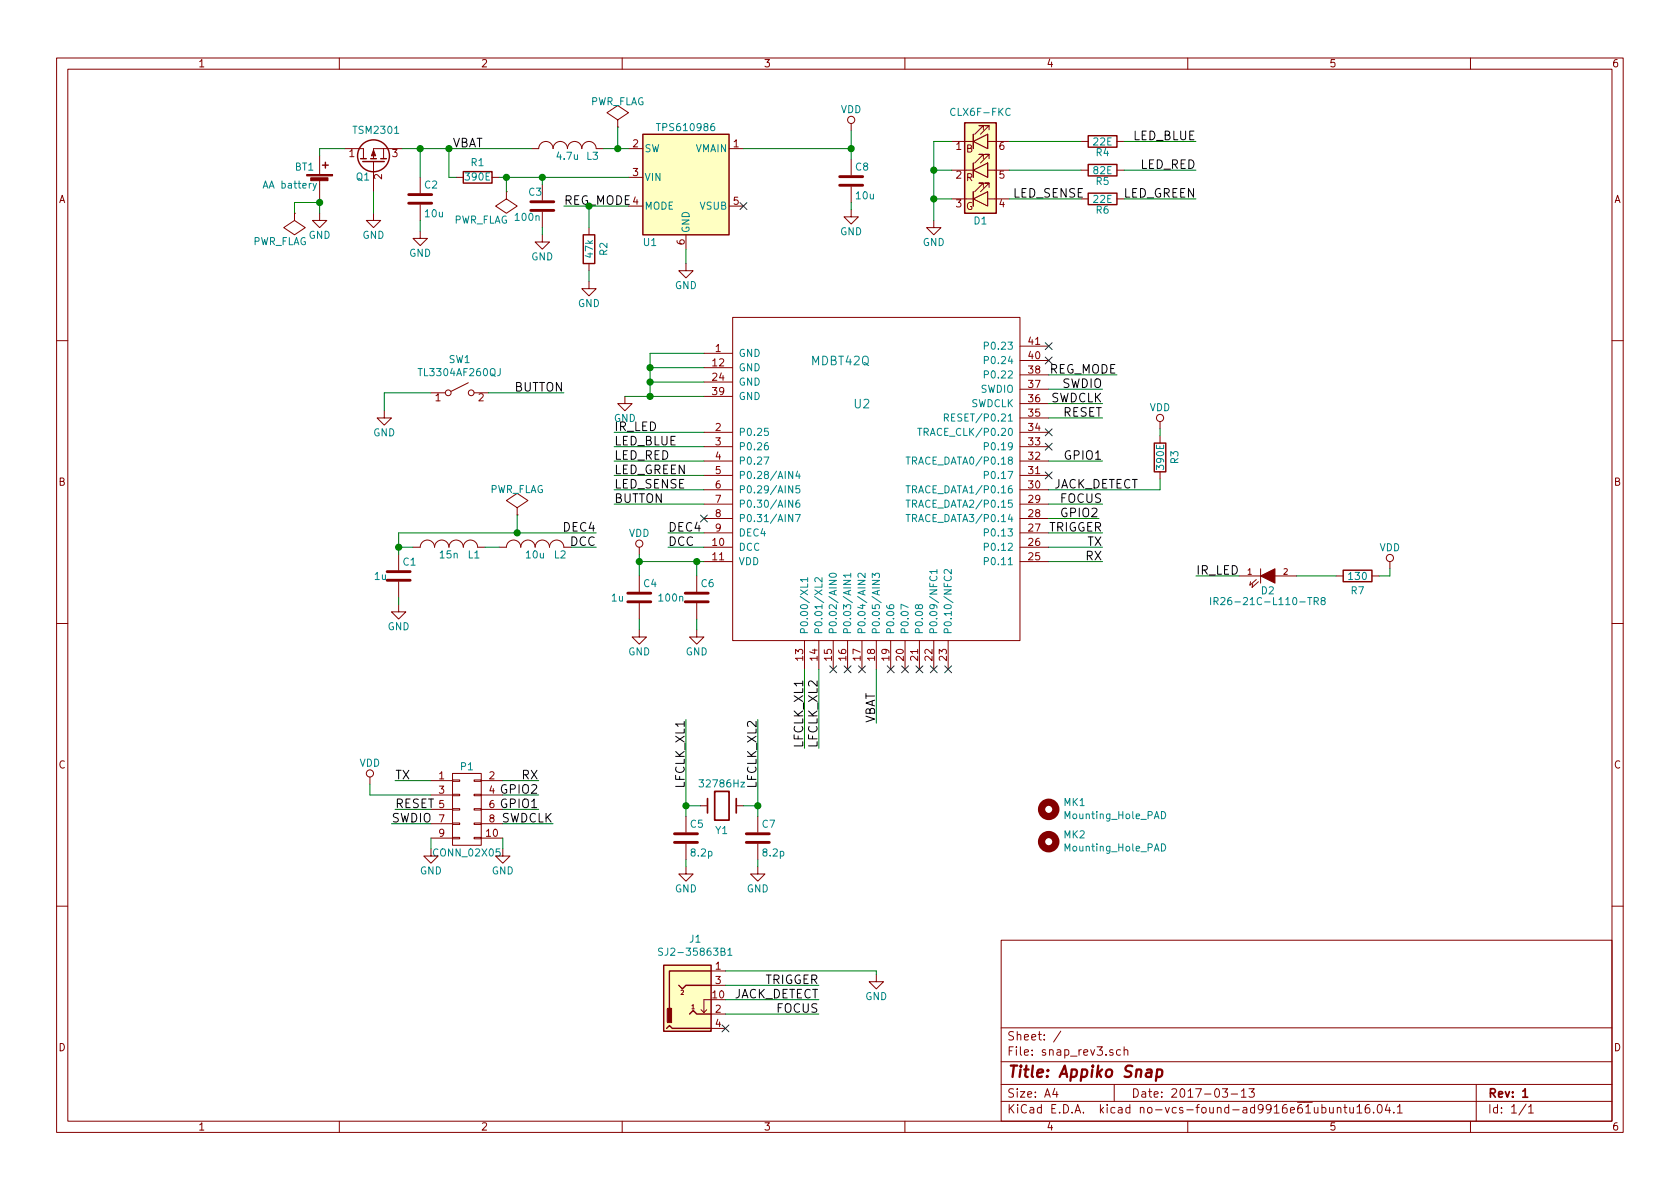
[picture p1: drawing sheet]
EESchema Schematic File Version 3
LIBS:snap_rev3_symbol
LIBS:power
LIBS:device
LIBS:transistors
LIBS:conn
LIBS:linear
LIBS:regul
LIBS:74xx
LIBS:cmos4000
LIBS:adc-dac
LIBS:memory
LIBS:xilinx
LIBS:microcontrollers
LIBS:dsp
LIBS:microchip
LIBS:analog_switches
LIBS:motorola
LIBS:texas
LIBS:intel
LIBS:audio
LIBS:interface
LIBS:digital-audio
LIBS:philips
LIBS:display
LIBS:cypress
LIBS:siliconi
LIBS:opto
LIBS:atmel
LIBS:contrib
LIBS:valves
LIBS:Altera
LIBS:Lattice
LIBS:Oscillators
LIBS:Power_Management
LIBS:Worldsemi
LIBS:Xicor
LIBS:Zilog
LIBS:ac-dc
LIBS:analog_devices
LIBS:bbd
LIBS:brooktre
LIBS:dc-dc
LIBS:elec-unifil
LIBS:ftdi
LIBS:gennum
LIBS:hc11
LIBS:ir
LIBS:maxim
LIBS:motor_drivers
LIBS:nordicsemi
LIBS:onsemi
LIBS:powerint
LIBS:pspice
LIBS:references
LIBS:rfcom
LIBS:sensors
LIBS:silabs
LIBS:supertex
LIBS:video
LIBS:audio-jack-4_1switches
EELAYER 26 0
EELAYER END
$Descr A4 11693 8268
encoding utf-8
Sheet 1 1
Title "Appiko Snap"
Date "2017-03-13"
Rev "1"
Comp ""
Comment1 ""
Comment2 ""
Comment3 ""
Comment4 ""
$EndDescr
$Comp
L MDBT42Q U2
U 1 1
P 6100 3100
F 0 "U2" H 6000 3400 60  0000 C CNN
F 1 "MDBT42Q" H 5850 3700 60  0000 C CNN
F 2 "snap_fp:mdbt42Q" H 5900 4200 60  0001 C CNN
F 3 "http://www.raytac.com/download/MDBT42/MDBT42Q-Version%20B.pdf" H 5900 4200 60  0001 C CNN
	1    6100 3100
	1    0    0    -1  
$EndComp
$Comp
L GND #PWR01
U 1 1
P 4350 2750
F 0 "#PWR01" H 4350 2500 50  0001 C CNN
F 1 "GND" H 4350 2600 50  0000 C CNN
F 2 "" H 4350 2750 60  0000 C CNN
F 3 "" H 4350 2750 60  0000 C CNN
	1    4350 2750
	1    0    0    -1  
$EndComp
$Comp
L GND #PWR02
U 1 1
P 2225 1475
F 0 "#PWR02" H 2225 1225 50  0001 C CNN
F 1 "GND" H 2225 1325 50  0000 C CNN
F 2 "" H 2225 1475 60  0000 C CNN
F 3 "" H 2225 1475 60  0000 C CNN
	1    2225 1475
	1    0    0    -1  
$EndComp
$Comp
L VDD #PWR03
U 1 1
P 5925 900
F 0 "#PWR03" H 5925 750 50  0001 C CNN
F 1 "VDD" H 5925 1050 50  0000 C CNN
F 2 "" H 5925 900 60  0000 C CNN
F 3 "" H 5925 900 60  0000 C CNN
	1    5925 900 
	1    0    0    -1  
$EndComp
$Comp
L C C2
U 1 1
P 2925 1375
F 0 "C2" H 2950 1475 50  0000 L CNN
F 1 "10u" H 2950 1275 50  0000 L CNN
F 2 "snap_fp:C_0805" H 2963 1225 30  0001 C CNN
F 3 "" H 2925 1375 60  0000 C CNN
F 4 ">10V" H 2925 1375 60  0001 C CNN "Rating"
	1    2925 1375
	1    0    0    -1  
$EndComp
$Comp
L GND #PWR04
U 1 1
P 2925 1600
F 0 "#PWR04" H 2925 1350 50  0001 C CNN
F 1 "GND" H 2925 1450 50  0000 C CNN
F 2 "" H 2925 1600 60  0000 C CNN
F 3 "" H 2925 1600 60  0000 C CNN
	1    2925 1600
	1    0    0    -1  
$EndComp
$Comp
L C C6
U 1 1
P 4850 4150
F 0 "C6" H 4875 4250 50  0000 L CNN
F 1 "100n" H 4575 4150 50  0000 L CNN
F 2 "snap_fp:C_0805" H 4888 4000 30  0001 C CNN
F 3 "" H 4850 4150 60  0000 C CNN
	1    4850 4150
	1    0    0    -1  
$EndComp
$Comp
L GND #PWR05
U 1 1
P 4850 4375
F 0 "#PWR05" H 4850 4125 50  0001 C CNN
F 1 "GND" H 4850 4225 50  0000 C CNN
F 2 "" H 4850 4375 60  0000 C CNN
F 3 "" H 4850 4375 60  0000 C CNN
	1    4850 4375
	1    0    0    -1  
$EndComp
$Comp
L C C1
U 1 1
P 2775 4000
F 0 "C1" H 2800 4100 50  0000 L CNN
F 1 "1u" H 2600 4000 50  0000 L CNN
F 2 "snap_fp:C_0805" H 2813 3850 30  0001 C CNN
F 3 "" H 2775 4000 60  0000 C CNN
	1    2775 4000
	1    0    0    -1  
$EndComp
$Comp
L INDUCTOR_SMALL L2
U 1 1
P 3725 3800
F 0 "L2" H 3900 3750 50  0000 C CNN
F 1 "10u" H 3725 3750 50  0000 C CNN
F 2 "snap_fp:C_0805" H 3725 3800 60  0001 C CNN
F 3 "" H 3725 3800 60  0000 C CNN
	1    3725 3800
	1    0    0    -1  
$EndComp
$Comp
L INDUCTOR_SMALL L1
U 1 1
P 3125 3800
F 0 "L1" H 3300 3750 50  0000 C CNN
F 1 "15n" H 3125 3750 50  0000 C CNN
F 2 "snap_fp:C_0603" H 3125 3800 60  0001 C CNN
F 3 "" H 3125 3800 60  0000 C CNN
	1    3125 3800
	1    0    0    -1  
$EndComp
$Comp
L GND #PWR06
U 1 1
P 2775 4200
F 0 "#PWR06" H 2775 3950 50  0001 C CNN
F 1 "GND" H 2775 4050 50  0000 C CNN
F 2 "" H 2775 4200 60  0000 C CNN
F 3 "" H 2775 4200 60  0000 C CNN
	1    2775 4200
	1    0    0    -1  
$EndComp
Text Label 7675 2700 2    60   ~ 0
SWDIO
Text Label 7675 2800 2    60   ~ 0
SWDCLK
Text Label 7675 2900 2    60   ~ 0
RESET
$Comp
L C C4
U 1 1
P 4450 4150
F 0 "C4" H 4475 4250 50  0000 L CNN
F 1 "1u" H 4250 4150 50  0000 L CNN
F 2 "snap_fp:C_0805" H 4488 4000 30  0001 C CNN
F 3 "" H 4450 4150 60  0000 C CNN
	1    4450 4150
	1    0    0    -1  
$EndComp
$Comp
L GND #PWR07
U 1 1
P 4450 4375
F 0 "#PWR07" H 4450 4125 50  0001 C CNN
F 1 "GND" H 4450 4225 50  0000 C CNN
F 2 "" H 4450 4375 60  0000 C CNN
F 3 "" H 4450 4375 60  0000 C CNN
	1    4450 4375
	1    0    0    -1  
$EndComp
$Comp
L VDD #PWR08
U 1 1
P 4450 3850
F 0 "#PWR08" H 4450 3700 50  0001 C CNN
F 1 "VDD" H 4450 4000 50  0000 C CNN
F 2 "" H 4450 3850 60  0000 C CNN
F 3 "" H 4450 3850 60  0000 C CNN
	1    4450 3850
	1    0    0    -1  
$EndComp
Text Label 4650 3700 0    60   ~ 0
DEC4
Text Label 4650 3800 0    60   ~ 0
DCC
Text Label 4150 3700 2    60   ~ 0
DEC4
Text Label 4150 3800 2    60   ~ 0
DCC
$Comp
L C C5
U 1 1
P 4775 5825
F 0 "C5" H 4800 5925 50  0000 L CNN
F 1 "8.2p" H 4800 5725 50  0000 L CNN
F 2 "snap_fp:C_0805" H 4813 5675 30  0001 C CNN
F 3 "" H 4775 5825 60  0000 C CNN
	1    4775 5825
	1    0    0    -1  
$EndComp
$Comp
L C C7
U 1 1
P 5275 5825
F 0 "C7" H 5300 5925 50  0000 L CNN
F 1 "8.2p" H 5300 5725 50  0000 L CNN
F 2 "snap_fp:C_0805" H 5313 5675 30  0001 C CNN
F 3 "" H 5275 5825 60  0000 C CNN
	1    5275 5825
	1    0    0    -1  
$EndComp
$Comp
L GND #PWR09
U 1 1
P 4775 6025
F 0 "#PWR09" H 4775 5775 50  0001 C CNN
F 1 "GND" H 4775 5875 50  0000 C CNN
F 2 "" H 4775 6025 60  0000 C CNN
F 3 "" H 4775 6025 60  0000 C CNN
	1    4775 6025
	1    0    0    -1  
$EndComp
$Comp
L GND #PWR010
U 1 1
P 5275 6025
F 0 "#PWR010" H 5275 5775 50  0001 C CNN
F 1 "GND" H 5275 5875 50  0000 C CNN
F 2 "" H 5275 6025 60  0000 C CNN
F 3 "" H 5275 6025 60  0000 C CNN
	1    5275 6025
	1    0    0    -1  
$EndComp
Text Label 5600 5200 1    60   ~ 0
LFCLK_XL1
Text Label 5700 5200 1    60   ~ 0
LFCLK_XL2
Text Label 4775 5000 3    60   ~ 0
LFCLK_XL1
Text Label 5275 5000 3    60   ~ 0
LFCLK_XL2
$Comp
L CONN_02X05 P1
U 1 1
P 3250 5625
F 0 "P1" H 3250 5925 50  0000 C CNN
F 1 "CONN_02X05" H 3250 5325 50  0000 C CNN
F 2 "snap_fp:prog_connect" H 3250 4425 60  0001 C CNN
F 3 "" H 3250 4425 60  0000 C CNN
	1    3250 5625
	1    0    0    -1  
$EndComp
$Comp
L GND #PWR011
U 1 1
P 3000 5900
F 0 "#PWR011" H 3000 5650 50  0001 C CNN
F 1 "GND" H 3000 5750 50  0000 C CNN
F 2 "" H 3000 5900 60  0000 C CNN
F 3 "" H 3000 5900 60  0000 C CNN
	1    3000 5900
	1    0    0    -1  
$EndComp
$Comp
L GND #PWR012
U 1 1
P 3500 5900
F 0 "#PWR012" H 3500 5650 50  0001 C CNN
F 1 "GND" H 3500 5750 50  0000 C CNN
F 2 "" H 3500 5900 60  0000 C CNN
F 3 "" H 3500 5900 60  0000 C CNN
	1    3500 5900
	1    0    0    -1  
$EndComp
Text Label 7675 3800 2    60   ~ 0
TX
Text Label 7675 3900 2    60   ~ 0
RX
Text Label 3750 5425 2    60   ~ 0
RX
Text Label 2750 5425 0    60   ~ 0
TX
Text Label 2725 5725 0    60   ~ 0
SWDIO
Text Label 3850 5725 2    60   ~ 0
SWDCLK
Text Label 2750 5625 0    60   ~ 0
RESET
$Comp
L VDD #PWR013
U 1 1
P 2575 5450
F 0 "#PWR013" H 2575 5300 50  0001 C CNN
F 1 "VDD" H 2575 5600 50  0000 C CNN
F 2 "" H 2575 5450 60  0000 C CNN
F 3 "" H 2575 5450 60  0000 C CNN
	1    2575 5450
	1    0    0    -1  
$EndComp
Text Label 7675 3200 2    60   ~ 0
GPIO1
Text Label 3750 5625 2    60   ~ 0
GPIO1
Text Label 3750 5525 2    60   ~ 0
GPIO2
$Comp
L Q_PMOS_DGS Q1
U 1 1
P 2600 1125
F 0 "Q1" V 2500 1250 50  0000 R CNN
F 1 "TSM2301" V 2825 1275 50  0000 R CNN
F 2 "snap_fp:TSM2301" H 2800 1225 29  0001 C CNN
F 3 "http://www.farnell.com/datasheets/2044652.pdf" H 2600 1125 60  0001 C CNN
F 4 "TSM2301CX" V 2600 1125 60  0001 C CNN "Part Number"
	1    2600 1125
	0    -1   -1   0   
$EndComp
$Comp
L GND #PWR014
U 1 1
P 2600 1475
F 0 "#PWR014" H 2600 1225 50  0001 C CNN
F 1 "GND" H 2600 1325 50  0000 C CNN
F 2 "" H 2600 1475 60  0000 C CNN
F 3 "" H 2600 1475 60  0000 C CNN
	1    2600 1475
	1    0    0    -1  
$EndComp
NoConn ~ 4900 3600
NoConn ~ 7300 2400
NoConn ~ 7300 2500
$Comp
L LED D2
U 1 1
P 8825 4000
F 0 "D2" H 8825 3900 50  0000 C CNN
F 1 "IR26-21C-L110-TR8" H 8825 3825 50  0000 C CNN
F 2 "snap_fp:IR26-21C-L110_5mm-TH" H 8825 4000 50  0001 C CNN
F 3 "http://www.everlight.com/file/ProductFile/IR26-21C-L110-TR8.pdf" H 8825 4000 50  0001 C CNN
	1    8825 4000
	1    0    0    -1  
$EndComp
Text Label 7650 3600 2    60   ~ 0
GPIO2
$Comp
L R R4
U 1 1
P 7675 975
F 0 "R4" V 7750 975 50  0000 C CNN
F 1 "22E" V 7675 975 50  0000 C CNN
F 2 "snap_fp:R_0805" V 7605 975 50  0001 C CNN
F 3 "" H 7675 975 50  0001 C CNN
	1    7675 975 
	0    1    1    0   
$EndComp
$Comp
L R R5
U 1 1
P 7675 1175
F 0 "R5" V 7750 1175 50  0000 C CNN
F 1 "82E" V 7675 1175 50  0000 C CNN
F 2 "snap_fp:R_0805" V 7605 1175 50  0001 C CNN
F 3 "" H 7675 1175 50  0001 C CNN
	1    7675 1175
	0    1    1    0   
$EndComp
$Comp
L R R6
U 1 1
P 7675 1375
F 0 "R6" V 7750 1375 50  0000 C CNN
F 1 "22E" V 7675 1375 50  0000 C CNN
F 2 "snap_fp:R_0805" V 7605 1375 50  0001 C CNN
F 3 "" H 7675 1375 50  0001 C CNN
	1    7675 1375
	0    1    1    0   
$EndComp
$Comp
L GND #PWR015
U 1 1
P 6500 1525
F 0 "#PWR015" H 6500 1275 50  0001 C CNN
F 1 "GND" H 6500 1375 50  0000 C CNN
F 2 "" H 6500 1525 60  0000 C CNN
F 3 "" H 6500 1525 60  0000 C CNN
	1    6500 1525
	1    0    0    -1  
$EndComp
Text Label 8325 975  2    60   ~ 0
LED_BLUE
Text Label 8325 1375 2    60   ~ 0
LED_GREEN
Text Label 8325 1175 2    60   ~ 0
LED_RED
Text Label 7050 1375 0    60   ~ 0
LED_SENSE
$Comp
L R R7
U 1 1
P 9450 4000
F 0 "R7" V 9550 4000 50  0000 C CNN
F 1 "130" V 9450 4000 50  0000 C CNN
F 2 "snap_fp:R_0805" V 9380 4000 50  0001 C CNN
F 3 "" H 9450 4000 50  0001 C CNN
	1    9450 4000
	0    1    1    0   
$EndComp
$Comp
L VDD #PWR016
U 1 1
P 9675 3950
F 0 "#PWR016" H 9675 3800 50  0001 C CNN
F 1 "VDD" H 9675 4100 50  0000 C CNN
F 2 "" H 9675 3950 60  0000 C CNN
F 3 "" H 9675 3950 60  0000 C CNN
	1    9675 3950
	1    0    0    -1  
$EndComp
$Comp
L Battery_Cell BT1
U 1 1
P 2225 1275
F 0 "BT1" H 2050 1400 50  0000 L CNN
F 1 "AA battery" H 1825 1275 50  0000 L CNN
F 2 "snap_fp:AA_keystone_206" V 2225 1335 50  0001 C CNN
F 3 "http://www.keyelco.com/product-pdf.cfm?p=847" V 2225 1335 50  0001 C CNN
	1    2225 1275
	1    0    0    -1  
$EndComp
$Comp
L GND #PWR017
U 1 1
P 4775 1825
F 0 "#PWR017" H 4775 1575 50  0001 C CNN
F 1 "GND" H 4775 1675 50  0000 C CNN
F 2 "" H 4775 1825 60  0000 C CNN
F 3 "" H 4775 1825 60  0000 C CNN
	1    4775 1825
	1    0    0    -1  
$EndComp
$Comp
L INDUCTOR_SMALL L3
U 1 1
P 3950 1025
F 0 "L3" H 4125 975 50  0000 C CNN
F 1 "4.7u" H 3950 975 50  0000 C CNN
F 2 "snap_fp:C_0805" H 3950 1025 60  0001 C CNN
F 3 "" H 3950 1025 60  0000 C CNN
	1    3950 1025
	1    0    0    -1  
$EndComp
$Comp
L R R1
U 1 1
P 3325 1225
F 0 "R1" V 3425 1225 50  0000 C CNN
F 1 "390E" V 3325 1225 50  0000 C CNN
F 2 "snap_fp:R_0805" V 3255 1225 50  0001 C CNN
F 3 "" H 3325 1225 50  0001 C CNN
	1    3325 1225
	0    -1   -1   0   
$EndComp
Text Label 3925 1425 0    60   ~ 0
REG_MODE
$Comp
L C C3
U 1 1
P 3775 1425
F 0 "C3" H 3675 1525 50  0000 L CNN
F 1 "100n" H 3575 1350 50  0000 L CNN
F 2 "snap_fp:C_0805" H 3813 1275 30  0001 C CNN
F 3 "" H 3775 1425 60  0000 C CNN
F 4 ">10V" H 3775 1425 60  0001 C CNN "Rating"
	1    3775 1425
	1    0    0    -1  
$EndComp
$Comp
L GND #PWR018
U 1 1
P 3775 1625
F 0 "#PWR018" H 3775 1375 50  0001 C CNN
F 1 "GND" H 3775 1475 50  0000 C CNN
F 2 "" H 3775 1625 60  0000 C CNN
F 3 "" H 3775 1625 60  0000 C CNN
	1    3775 1625
	1    0    0    -1  
$EndComp
$Comp
L C C8
U 1 1
P 5925 1250
F 0 "C8" H 5950 1350 50  0000 L CNN
F 1 "10u" H 5950 1150 50  0000 L CNN
F 2 "snap_fp:C_0805" H 5963 1100 30  0001 C CNN
F 3 "" H 5925 1250 60  0000 C CNN
F 4 ">10V" H 5925 1250 60  0001 C CNN "Rating"
	1    5925 1250
	1    0    0    -1  
$EndComp
$Comp
L GND #PWR019
U 1 1
P 5925 1450
F 0 "#PWR019" H 5925 1200 50  0001 C CNN
F 1 "GND" H 5925 1300 50  0000 C CNN
F 2 "" H 5925 1450 60  0000 C CNN
F 3 "" H 5925 1450 60  0000 C CNN
	1    5925 1450
	1    0    0    -1  
$EndComp
Text Label 7775 2600 2    60   ~ 0
REG_MODE
NoConn ~ 6600 4650
Text Label 7675 3500 2    60   ~ 0
FOCUS
Text Label 7675 3700 2    60   ~ 0
TRIGGER
$Comp
L GND #PWR020
U 1 1
P 2675 2850
F 0 "#PWR020" H 2675 2600 50  0001 C CNN
F 1 "GND" H 2675 2700 50  0000 C CNN
F 2 "" H 2675 2850 60  0000 C CNN
F 3 "" H 2675 2850 60  0000 C CNN
	1    2675 2850
	1    0    0    -1  
$EndComp
$Comp
L TPS61098 U1
U 1 1
P 4775 1225
F 0 "U1" H 4525 775 50  0000 C CNN
F 1 "TPS610986" H 4775 1575 50  0000 C CNN
F 2 "snap_fp:WSON6_1.5x1.5mm_Pitch0.5mm" H 4825 1550 50  0001 C CIN
F 3 "http://www.ti.com/lit/ds/symlink/tps610985.pdf" H 4775 1225 50  0001 C CNN
F 4 "TPS610986" H 0   0   60  0001 C CNN "Part Number"
	1    4775 1225
	1    0    0    -1  
$EndComp
$Comp
L LED_BRG D1
U 1 1
P 6825 1175
F 0 "D1" H 6825 825 50  0000 C CNN
F 1 "CLX6F-FKC" H 6825 1581 50  0000 C CNN
F 2 "snap_fp:LED_RGB_5050-6" H 6825 1125 50  0001 C CNN
F 3 "https://d114hh0cykhyb0.cloudfront.net/pdfs/5050-RGB.pdf" H 6825 1125 50  0001 C CNN
F 4 "Value" H 6825 1175 60  0001 C CNN "manf#"
F 5 "CLX6F-FKC" H 0   0   60  0001 C CNN "Part Number"
	1    6825 1175
	1    0    0    -1  
$EndComp
Text Label 3150 1025 0    60   ~ 0
VBAT
Text Label 3925 2725 2    60   ~ 0
BUTTON
Text Label 6100 5025 1    60   ~ 0
VBAT
$Comp
L R R2
U 1 1
P 4100 1725
F 0 "R2" V 4200 1725 50  0000 C CNN
F 1 "47k" V 4100 1725 50  0000 C CNN
F 2 "snap_fp:R_0805" V 4030 1725 50  0001 C CNN
F 3 "" H 4100 1725 50  0001 C CNN
	1    4100 1725
	1    0    0    -1  
$EndComp
$Comp
L GND #PWR021
U 1 1
P 4100 1950
F 0 "#PWR021" H 4100 1700 50  0001 C CNN
F 1 "GND" H 4100 1800 50  0000 C CNN
F 2 "" H 4100 1950 60  0000 C CNN
F 3 "" H 4100 1950 60  0000 C CNN
	1    4100 1950
	1    0    0    -1  
$EndComp
$Comp
L SW_SPST SW1
U 1 1
P 3200 2725
F 0 "SW1" H 3200 2960 50  0000 C CNN
F 1 "TL3304AF260QJ" H 3200 2869 50  0000 C CNN
F 2 "snap_fp:SW_SPST_B3SL-1002P" H 3200 2725 50  0001 C CNN
F 3 "https://media.digikey.com/pdf/Data%20Sheets/E-Switch%20PDFs/TL3304AF260QJ_Dwg.pdf" H 3200 2725 50  0001 C CNN
F 4 "Value" H 3200 2725 60  0001 C CNN "manf#"
	1    3200 2725
	1    0    0    -1  
$EndComp
Text Label 7925 3400 2    60   ~ 0
JACK_DETECT
NoConn ~ 5175 1425
$Comp
L Crystal Y1
U 1 1
P 5025 5600
F 0 "Y1" H 5025 5775 50  0000 C CNN
F 1 "32786Hz" H 5025 5450 50  0000 C CNN
F 2 "snap_fp:Crystal_C38-LF_d3.0mm_l8.0mm_Horizontal" H 5025 5600 50  0001 C CNN
F 3 "https://www.ecsxtal.com/store/pdf/ECS-3x8X%202x6X%201X5X.pdf" H 5025 5600 50  0001 C CNN
F 4 "Value" H 5025 5600 60  0001 C CNN "manf#"
	1    5025 5600
	-1   0    0    1   
$EndComp
$Comp
L Mounting_Hole MK1
U 1 1
P 7300 5625
F 0 "MK1" H 7400 5676 50  0000 L CNN
F 1 "Mounting_Hole_PAD" H 7400 5585 50  0000 L CNN
F 2 "snap_fp:MountingHole_1.7mm_M1.6" H 7300 5625 50  0001 C CNN
F 3 "" H 7300 5625 50  0001 C CNN
	1    7300 5625
	1    0    0    -1  
$EndComp
NoConn ~ 5800 4650
$Comp
L GND #PWR022
U 1 1
P 6100 6775
F 0 "#PWR022" H 6100 6525 50  0001 C CNN
F 1 "GND" H 6100 6625 50  0000 C CNN
F 2 "" H 6100 6775 60  0000 C CNN
F 3 "" H 6100 6775 60  0000 C CNN
	1    6100 6775
	1    0    0    -1  
$EndComp
NoConn ~ 7300 3100
Wire Wire Line
	4350 2750 4900 2750
Wire Wire Line
	4525 2450 4525 2750
Wire Wire Line
	4525 2650 4900 2650
Connection ~ 4525 2750
Wire Wire Line
	4525 2550 4900 2550
Connection ~ 4525 2650
Wire Wire Line
	4900 2450 4525 2450
Connection ~ 4525 2550
Wire Wire Line
	4775 5000 4775 5675
Wire Wire Line
	5600 5200 5600 4650
Wire Wire Line
	5700 4650 5700 5200
Wire Wire Line
	5275 5000 5275 5675
Wire Wire Line
	2925 1025 2925 1225
Wire Wire Line
	2925 1525 2925 1600
Wire Wire Line
	4850 4300 4850 4375
Wire Wire Line
	2775 3700 4150 3700
Wire Wire Line
	2775 3700 2775 3850
Wire Wire Line
	2875 3800 2775 3800
Connection ~ 2775 3800
Wire Wire Line
	4650 3800 4900 3800
Wire Wire Line
	2775 4150 2775 4200
Wire Wire Line
	7300 2700 7675 2700
Wire Wire Line
	7300 2800 7675 2800
Wire Wire Line
	7300 2900 7675 2900
Wire Wire Line
	4450 4300 4450 4375
Wire Wire Line
	4450 3850 4450 4000
Wire Wire Line
	4450 3900 4900 3900
Wire Wire Line
	4850 4000 4850 3900
Connection ~ 4850 3900
Connection ~ 4450 3900
Wire Wire Line
	3975 3800 4150 3800
Wire Wire Line
	5275 5975 5275 6025
Wire Wire Line
	4775 6025 4775 5975
Wire Wire Line
	3000 5825 3000 5900
Wire Wire Line
	3500 5825 3500 5900
Wire Wire Line
	2750 5625 3000 5625
Wire Wire Line
	3500 5725 3850 5725
Wire Wire Line
	2725 5725 3000 5725
Wire Wire Line
	3500 5625 3750 5625
Wire Wire Line
	3500 5525 3750 5525
Wire Wire Line
	3500 5425 3750 5425
Wire Wire Line
	2750 5425 3000 5425
Wire Wire Line
	2575 5525 3000 5525
Wire Wire Line
	7300 3200 7675 3200
Wire Wire Line
	2600 1325 2600 1475
Connection ~ 5275 5600
Connection ~ 4775 5600
Wire Wire Line
	5175 5600 5275 5600
Wire Wire Line
	4875 5600 4775 5600
Wire Wire Line
	6500 975  6625 975 
Wire Wire Line
	6500 1175 6625 1175
Wire Wire Line
	6500 1375 6625 1375
Wire Wire Line
	7025 1175 7525 1175
Wire Wire Line
	7025 975  7525 975 
Wire Wire Line
	7025 1375 7525 1375
Wire Wire Line
	6500 975  6500 1525
Connection ~ 6500 1175
Connection ~ 6500 1375
Wire Wire Line
	7825 975  8325 975 
Wire Wire Line
	7825 1175 8325 1175
Wire Wire Line
	9025 4000 9300 4000
Wire Wire Line
	9600 4000 9675 4000
Wire Wire Line
	9675 4000 9675 3950
Wire Wire Line
	2225 1375 2225 1475
Wire Wire Line
	2225 1075 2225 1025
Wire Wire Line
	2225 1025 2400 1025
Wire Wire Line
	2800 1025 3700 1025
Wire Wire Line
	3175 1225 3125 1225
Wire Wire Line
	3125 1225 3125 1025
Connection ~ 3125 1025
Connection ~ 2925 1025
Wire Wire Line
	3775 1225 3775 1275
Connection ~ 3775 1225
Wire Wire Line
	3775 1575 3775 1625
Wire Wire Line
	5925 900  5925 1100
Connection ~ 5925 1025
Wire Wire Line
	5925 1400 5925 1450
Wire Wire Line
	6100 6775 6100 6750
Wire Wire Line
	3400 2725 3925 2725
Wire Wire Line
	3000 2725 2675 2725
Wire Wire Line
	2675 2725 2675 2850
Wire Wire Line
	3925 1425 4375 1425
Wire Wire Line
	5175 1025 5925 1025
Wire Wire Line
	4775 1725 4775 1825
Wire Wire Line
	4900 3100 4275 3100
Wire Wire Line
	7825 1375 8325 1375
Wire Wire Line
	4275 3300 4900 3300
Wire Wire Line
	4100 1425 4100 1575
Connection ~ 4100 1425
Wire Wire Line
	4100 1875 4100 1950
$Comp
L Audio-Jack-4_1Switches J1
U 1 1
P 4850 6950
F 0 "J1" H 4840 7375 50  0000 C CNN
F 1 "SJ2-35863B1" H 4840 7284 50  0000 C CNN
F 2 "snap_fp:SJ2-35863B1-SMT" H 5100 7050 50  0001 C CNN
F 3 "http://www.cui.com/product/resource/digikeypdf/sj2-3586x-smt.pdf" H 5100 7050 50  0001 C CNN
	1    4850 6950
	1    0    0    -1  
$EndComp
Wire Wire Line
	6100 6750 5050 6750
NoConn ~ 5050 7150
Wire Wire Line
	8075 3400 8075 3325
$Comp
L R R3
U 1 1
P 8075 3175
F 0 "R3" V 8175 3175 50  0000 C CNN
F 1 "390E" V 8075 3175 50  0000 C CNN
F 2 "snap_fp:R_0805" V 8005 3175 50  0001 C CNN
F 3 "" H 8075 3175 50  0001 C CNN
	1    8075 3175
	1    0    0    -1  
$EndComp
$Comp
L VDD #PWR023
U 1 1
P 8075 2975
F 0 "#PWR023" H 8075 2825 50  0001 C CNN
F 1 "VDD" H 8075 3125 50  0000 C CNN
F 2 "" H 8075 2975 60  0000 C CNN
F 3 "" H 8075 2975 60  0000 C CNN
	1    8075 2975
	1    0    0    -1  
$EndComp
Wire Wire Line
	8075 2975 8075 3025
Wire Wire Line
	5050 6850 5700 6850
Wire Wire Line
	5050 6950 5700 6950
Wire Wire Line
	5050 7050 5700 7050
Text Label 5700 6950 2    60   ~ 0
JACK_DETECT
Text Label 5700 7050 2    60   ~ 0
FOCUS
Text Label 5700 6850 2    60   ~ 0
TRIGGER
Wire Wire Line
	3475 3800 3375 3800
Wire Wire Line
	4650 3700 4900 3700
Wire Wire Line
	4200 1025 4375 1025
Wire Wire Line
	3475 1225 4375 1225
$Comp
L PWR_FLAG #FLG024
U 1 1
P 3600 3575
F 0 "#FLG024" H 3600 3670 50  0001 C CNN
F 1 "PWR_FLAG" H 3600 3755 50  0000 C CNN
F 2 "" H 3600 3575 50  0000 C CNN
F 3 "" H 3600 3575 50  0000 C CNN
	1    3600 3575
	1    0    0    -1  
$EndComp
Wire Wire Line
	2050 1475 2050 1400
Wire Wire Line
	2050 1400 2225 1400
Connection ~ 2225 1400
$Comp
L PWR_FLAG #FLG025
U 1 1
P 2050 1475
F 0 "#FLG025" H 2050 1570 50  0001 C CNN
F 1 "PWR_FLAG" H 2150 1675 50  0000 C CNN
F 2 "" H 2050 1475 50  0000 C CNN
F 3 "" H 2050 1475 50  0000 C CNN
	1    2050 1475
	-1   0    0    1   
$EndComp
$Comp
L PWR_FLAG #FLG026
U 1 1
P 3525 1325
F 0 "#FLG026" H 3525 1420 50  0001 C CNN
F 1 "PWR_FLAG" H 3700 1525 50  0000 C CNN
F 2 "" H 3525 1325 50  0000 C CNN
F 3 "" H 3525 1325 50  0000 C CNN
	1    3525 1325
	-1   0    0    1   
$EndComp
Wire Wire Line
	3525 1325 3525 1225
Connection ~ 3525 1225
$Comp
L PWR_FLAG #FLG027
U 1 1
P 4300 875
F 0 "#FLG027" H 4300 970 50  0001 C CNN
F 1 "PWR_FLAG" H 4300 1055 50  0000 C CNN
F 2 "" H 4300 875 50  0000 C CNN
F 3 "" H 4300 875 50  0000 C CNN
	1    4300 875 
	1    0    0    -1  
$EndComp
Wire Wire Line
	4300 875  4300 1025
Connection ~ 4300 1025
$Comp
L Mounting_Hole MK2
U 1 1
P 7300 5850
F 0 "MK2" H 7400 5901 50  0000 L CNN
F 1 "Mounting_Hole_PAD" H 7400 5810 50  0000 L CNN
F 2 "snap_fp:MountingHole_1.7mm_M1.6" H 7300 5850 50  0001 C CNN
F 3 "" H 7300 5850 50  0001 C CNN
	1    7300 5850
	1    0    0    -1  
$EndComp
Wire Wire Line
	8325 4000 8625 4000
Text Label 8325 4000 0    60   ~ 0
IR_LED
Wire Wire Line
	3600 3575 3600 3700
Connection ~ 3600 3700
Wire Wire Line
	4275 3000 4900 3000
Wire Wire Line
	4900 3200 4275 3200
Wire Wire Line
	4900 3400 4275 3400
Wire Wire Line
	4900 3500 4275 3500
Text Label 4275 3000 0    60   ~ 0
IR_LED
Text Label 4275 3100 0    60   ~ 0
LED_BLUE
Text Label 4275 3200 0    60   ~ 0
LED_RED
Text Label 4275 3300 0    60   ~ 0
LED_GREEN
Text Label 4275 3400 0    60   ~ 0
LED_SENSE
Text Label 4275 3500 0    60   ~ 0
BUTTON
NoConn ~ 5900 4650
NoConn ~ 6000 4650
NoConn ~ 6200 4650
Wire Wire Line
	6100 4650 6100 5025
Wire Wire Line
	7300 2600 7775 2600
Wire Wire Line
	2575 5525 2575 5450
Wire Wire Line
	7300 3600 7650 3600
Wire Wire Line
	7300 3900 7675 3900
Wire Wire Line
	7300 3800 7675 3800
NoConn ~ 7300 3000
NoConn ~ 7300 3300
Wire Wire Line
	7300 3700 7675 3700
Wire Wire Line
	7300 3400 8075 3400
Wire Wire Line
	7675 3500 7300 3500
NoConn ~ 6300 4650
NoConn ~ 6400 4650
NoConn ~ 6500 4650
$EndSCHEMATC
